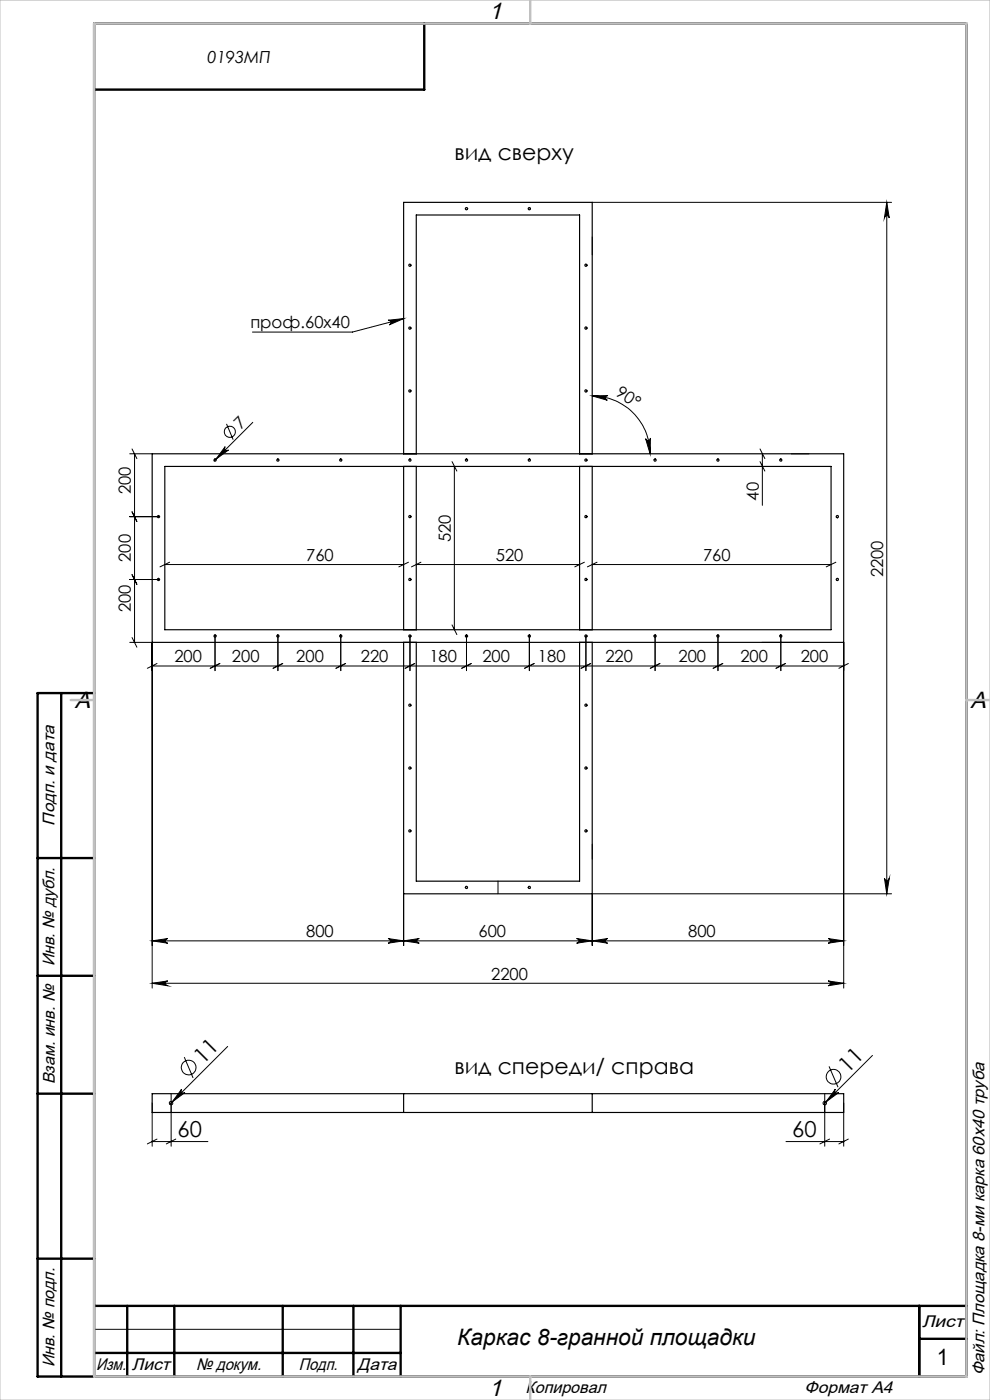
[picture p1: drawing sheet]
<svg xmlns="http://www.w3.org/2000/svg" width="210mm" height="297mm" viewBox="0 0 210 297" stroke-linecap="round" stroke-linejoin="round" font-family="sans-serif">
<g fill="none" stroke="#000" stroke-width=".21">
<path d="M125.6 50.3v3.7M125.6 42.9h63.5M188.1 42.9l.5 3.3a.51 .51 0 0 0-.5-.5 .51 .51 0 0 0-.5 .5zM188.1 42.9v146.7M82.3 67.9l3.3-.3-3.1 1.3a.51 .51 0 0 0 .4-.6 .51 .51 0 0 0-.6-.4zM85.6 67.6l-10.8 2.8h-21.2M27.5 96.3h4.8M28 95.2l1 2.1M28.5 96.3v40M47.8 94.8a.5 .5 0 0 0 0 .6 .5 .5 0 0 0 .7 .1l-2.7 1.9zM48 89.9l1.5 3.4M53.6 89.6l-8.2 8.2"/>
<path d="M95.9 97.9l1 2M96.4 99v34.6M125.6 84l3.4-.1a.5 .5 0 0 0-.6 .4 .5 .5 0 0 0 .4 .6zM125.6 84a12.3 12.3 0 0 1 12.3 12.3M136.9 93.1a.52 .52 0 0 0 .6 .4 .52 .52 0 0 0 .5-.6l-.1 3.4zM161.2 97.9l1 2M161.2 95.2l1 2.1M161.7 96.3v10.9M167.9 96.3h3.7M27.5 109.6h6.1M28 108.6l1 2M35 119.8h50.6"/>
<path d="M36 119.3l-2.1 1M86.6 119.3l-2 1M88.3 119.8h34.6M89.3 119.3l-2 1M124 119.3l-2.1 1M125.6 119.8h50.7M126.6 119.3l-2 1M177.3 119.3l-2 1M27.5 136.3h4.8v73.3M27.5 122.9h6.1M28 135.3l1 2M28 121.9l1 2.1"/>
<path d="M45.6 134.9v7.4M58.9 134.9v7.4M72.3 134.9v7.4M87 134.9v7.4M95.9 132.6l1 2M99 134.9v7.4M112.3 134.9v7.4M124.3 134.9v7.4M139 134.9v7.4M152.3 134.9v7.4M161.6 136.3h10M165.6 134.9v7.4"/>
<path d="M179 136.3v73.3M32.3 141.3h146.7M33.3 140.8l-2 1M46.6 140.8l-2 1M60 140.8l-2.1 1M73.3 140.8l-2 1M88 140.8l-2.1 1M100 140.8l-2.1 1M113.3 140.8l-2 1M125.3 140.8l-2 1M140 140.8l-2.1 1M153.3 140.8l-2 1"/>
<path d="M166.6 140.8l-2 1M180 140.8l-2.1 1M125.6 179.1v3.2M32.3 199.6h146.7M32.3 199.6l3.3-.5a.49 .49 0 0 0-.5 .5 .49 .49 0 0 0 .5 .5zM82.3 199.1l3.3 .5-3.3 .5a.49 .49 0 0 0 .5-.5 .49 .49 0 0 0-.5-.5zM85.6 189.6v11M85.6 199.6l3.3-.5a.49 .49 0 0 0-.5 .5 .49 .49 0 0 0 .5 .5zM122.3 199.1l3.3 .5-3.3 .5a.49 .49 0 0 0 .5-.5 .49 .49 0 0 0-.5-.5zM125.6 199.6l3.3-.5a.49 .49 0 0 0-.5 .5 .49 .49 0 0 0 .5 .5zM175.6 199.1l3.4 .5-3.4 .5a.49 .49 0 0 0 .5-.5 .49 .49 0 0 0-.5-.5zM187.6 186.3a.51 .51 0 0 0 .5 .5 .51 .51 0 0 0 .5-.5l-.5 3.3z"/>
<path d="M189.1 189.6h-63.5v11M32.3 208.6h146.7M32.3 208.6l3.3-.5a.51 .51 0 0 0-.5 .5 .51 .51 0 0 0 .5 .5zM175.6 208.1l3.4 .5-3.4 .5a.51 .51 0 0 0 .5-.5 .51 .51 0 0 0-.5-.5zM32.3 234v9.2M36.3 232v11.2M38.5 231.1a.5 .5 0 0 0 0 .7 .5 .5 0 0 0 .7 0l-2.7 1.9zM39.1 224.3l1.9 4.4M48.3 222l-12.3 12.3M174.9 232v11.2M175.9 226.2l1.9 4.4M177.2 231.1a.5 .5 0 0 0 0 .7 .5 .5 0 0 0 .7 0l-2.7 1.9z"/>
<path d="M179 234v9.2M185.1 223.9l-10.4 10.4M32.3 242.2h11.8M33.3 241.6l-2 1.1M37.3 241.6l-2 1.1M166.7 242.2h12.3M176 241.6l-2.1 1.1M180 241.6l-2.1 1.1M20 282h65"/>
<circle cx="48.8" cy="91.6" r="1.18"/>
<circle cx="36.3" cy="234" r=".36"/>
<circle cx="40" cy="226.5" r="1.57"/>
<circle cx="175" cy="234" r=".36"/>
<circle cx="176.8" cy="228.4" r="1.56"/>
</g>
<path d="M105.6 186.9v2.7" fill="none" stroke="#000" stroke-width=".21" stroke-dasharray="15.2 1.3 1.3 1.3"/>
<g fill="none" stroke="#000" stroke-width=".25">
<path d="M32.3 96.3h146.7v40h-146.7zM35 99h141.3v34.6h-141.3zM85.6 96.3v-53.4h40v53.4M85.6 99v34.6M88.3 96.3v-50.7h34.6v50.7M88.3 99v34.6M122.9 99v34.6M125.6 99v34.6M85.6 136.3v53.3h40v-53.3M88.3 136.3v50.6h34.6v-50.6M20 147v145M32.3 232h146.7v4h-146.7z"/>
<path d="M85.6 232v4M125.6 232v4"/>
<circle cx="86.9" cy="56.3" r=".23"/>
<circle cx="99" cy="44.3" r=".25"/>
<circle cx="112.3" cy="44.3" r=".23"/>
<circle cx="124.3" cy="56.3" r=".24"/>
<circle cx="86.9" cy="69.6" r=".23"/>
<circle cx="124.3" cy="69.6" r=".24"/>
<circle cx="45.6" cy="97.6" r=".23"/>
<circle cx="59" cy="97.6" r=".23"/>
<circle cx="72.3" cy="97.6" r=".23"/>
<circle cx="86.9" cy="82.9" r=".23"/>
<circle cx="87" cy="97.6" r=".23"/>
<circle cx="99" cy="97.6" r=".23"/>
<circle cx="112.3" cy="97.6" r=".23"/>
<circle cx="124.3" cy="82.9" r=".24"/>
<circle cx="124.3" cy="97.6" r=".24"/>
<circle cx="139" cy="97.6" r=".23"/>
<circle cx="152.3" cy="97.6" r=".23"/>
<circle cx="165.6" cy="97.6" r=".23"/>
<circle cx="33.6" cy="109.6" r=".24"/>
<circle cx="86.9" cy="109.6" r=".23"/>
<circle cx="124.3" cy="109.6" r=".24"/>
<circle cx="177.6" cy="109.6" r=".25"/>
<circle cx="33.6" cy="122.9" r=".23"/>
<circle cx="45.6" cy="134.9" r=".24"/>
<circle cx="58.9" cy="134.9" r=".24"/>
<circle cx="72.3" cy="134.9" r=".24"/>
<circle cx="86.9" cy="122.9" r=".23"/>
<circle cx="86.9" cy="134.9" r=".23"/>
<circle cx="98.9" cy="134.9" r=".24"/>
<circle cx="112.3" cy="134.9" r=".24"/>
<circle cx="124.3" cy="122.9" r=".24"/>
<circle cx="124.3" cy="134.9" r=".24"/>
<circle cx="139" cy="134.9" r=".24"/>
<circle cx="152.3" cy="134.9" r=".24"/>
<circle cx="165.6" cy="134.9" r=".24"/>
<circle cx="177.6" cy="122.9" r=".23"/>
<circle cx="86.9" cy="149.6" r=".23"/>
<circle cx="124.3" cy="149.6" r=".24"/>
<circle cx="86.9" cy="162.9" r=".23"/>
<circle cx="86.9" cy="176.3" r=".23"/>
<circle cx="124.3" cy="176.3" r=".24"/>
<circle cx="124.3" cy="162.9" r=".24"/>
<circle cx="98.9" cy="188.3" r=".24"/>
<circle cx="112.3" cy="188.3" r=".24"/>
</g>
<g fill="none" stroke="#000" stroke-width=".5">
<path d="M90 5v14h-70M13 147v145M20 147h-12v145h197v-287h-185v287M8 182h12M8 207h12M8 232h12M8 267h12M20 277h185M27 277v15M37 277v15M60 277v15M75 277v15"/>
<path d="M85 277v15M195 277v15M20 287h65M195 284h10"/>
</g>
<path d="M0 0h210v297h-210z" fill="none" stroke="#c0c0c0" stroke-width=".21"/>
<path d="M20 5h185v287h-185zM112.5 0v5M15 148.5h5M205 148.5h5M112.5 292v5" fill="none" stroke="#c0c0c0" stroke-width=".5"/>
<g fill="#000">
<path d="M82.3 67.9l3.3-.3-3.1 1.3a.51 .51 0 0 0 .4-.6 .51 .51 0 0 0-.6-.4zM47.8 94.8a.5 .5 0 0 0 0 .6 .5 .5 0 0 0 .7 .1l-2.7 1.9zM38.5 231.1a.5 .5 0 0 0 0 .7 .5 .5 0 0 0 .7 0l-2.7 1.9zM177.2 231.1a.5 .5 0 0 0 0 .7 .5 .5 0 0 0 .7 0l-2.7 1.9z"/>
<path d="M136.9 93.1a.52 .52 0 0 0 .6 .4 .52 .52 0 0 0 .5-.6l-.1 3.4zM125.6 84l3.4-.1a.5 .5 0 0 0-.6 .4 .5 .5 0 0 0 .4 .6z"/>
<path d="M187.6 186.3a.51 .51 0 0 0 .5 .5 .51 .51 0 0 0 .5-.5l-.5 3.3zM188.1 42.9l.5 3.3a.51 .51 0 0 0-.5-.5 .51 .51 0 0 0-.5 .5z"/>
<path d="M32.3 208.6l3.3-.5a.51 .51 0 0 0-.5 .5 .51 .51 0 0 0 .5 .5zM175.6 208.1l3.4 .5-3.4 .5a.51 .51 0 0 0 .5-.5 .51 .51 0 0 0-.5-.5zM32.3 199.6l3.3-.5a.49 .49 0 0 0-.5 .5 .49 .49 0 0 0 .5 .5zM82.3 199.1l3.3 .5-3.3 .5a.49 .49 0 0 0 .5-.5 .49 .49 0 0 0-.5-.5zM85.6 199.6l3.3-.5a.49 .49 0 0 0-.5 .5 .49 .49 0 0 0 .5 .5zM122.3 199.1l3.3 .5-3.3 .5a.49 .49 0 0 0 .5-.5 .49 .49 0 0 0-.5-.5zM125.6 199.6l3.3-.5a.49 .49 0 0 0-.5 .5 .49 .49 0 0 0 .5 .5zM175.6 199.1l3.4 .5-3.4 .5a.49 .49 0 0 0 .5-.5 .49 .49 0 0 0-.5-.5z"/>
</g>
<g font-size="5">
<text x="103.7" y="4.1">1</text>
<text x="15.9" y="150.1">A</text>
<text x="205.9" y="150.1">A</text>
<text x="103.7" y="296.1">1</text>
</g>
<g font-size="4.8">
<text x="97" y="285.4">Каркас 8-гранной площадки</text>
<text x="198.8" y="289.5">1</text>
</g>
<g font-size="4.7">
<text x="96.4" y="34">вид сверху</text>
<text x="43.1" y="225.8" transform="rotate(-45 43.1 225.8)">11</text>
<text x="96.4" y="227.8">вид спереди/ справа</text>
<text x="179.9" y="227.8" transform="rotate(-45 179.9 227.8)">11</text>
<text x="37.7" y="241.1">60</text>
<text x="168" y="241.1">60</text>
</g>
<g font-size="3.6">
<text x="11.6" y="175.1" transform="rotate(-90 11.6 175.1)">Подп. и дата</text>
<text x="11.6" y="205" transform="rotate(-90 11.6 205)">Инв. № дубл.</text>
<text x="11.6" y="230" transform="rotate(-90 11.6 230)">Взам. инв. №</text>
<text x="195.6" y="281.6">Лист</text>
<text x="11.6" y="290" transform="rotate(-90 11.6 290)">Инв. № подл.</text>
<text x="20.4" y="290.6">Изм.</text>
<text x="28" y="290.6">Лист</text>
<text x="41.6" y="290.6">№ докум.</text>
<text x="63.4" y="290.6">Подп.</text>
<text x="75.9" y="290.6">Дата</text>
<text x="208.8" y="291.8" transform="rotate(-90 208.8 291.8)">Файл: Площадка 8-ми карка 60х40 труба</text>
<text x="111.5" y="295.6">Копировал</text>
<text x="170.7" y="295.6">Формат А4</text>
</g>
<g font-size="3.5">
<text x="44" y="13.4">0193МП</text>
<text x="53.1" y="69.6">проф.60х40</text>
<text x="130.4" y="83.8" transform="rotate(33 130.4 83.8)">90°</text>
<text x="51.1" y="91.2" transform="rotate(-45 51.1 91.2)">7</text>
<text x="27.8" y="104.9" transform="rotate(-90 27.8 104.9)">200</text>
<text x="161" y="106.2" transform="rotate(-90 161 106.2)">40</text>
<text x="27.8" y="119.2" transform="rotate(-90 27.8 119.2)">200</text>
<text x="65" y="119">760</text>
<text x="95.6" y="115" transform="rotate(-90 95.6 115)">520</text>
<text x="105.2" y="119">520</text>
<text x="149.1" y="119">760</text>
<text x="187.4" y="122.5" transform="rotate(-90 187.4 122.5)">2200</text>
<text x="27.8" y="129.9" transform="rotate(-90 27.8 129.9)">200</text>
<text x="37" y="140.5">200</text>
<text x="49.2" y="140.5">200</text>
<text x="62.8" y="140.5">200</text>
<text x="76.5" y="140.5">220</text>
<text x="91.1" y="140.5">180</text>
<text x="102.3" y="140.5">200</text>
<text x="114.1" y="140.5">180</text>
<text x="128.4" y="140.5">220</text>
<text x="143.9" y="140.5">200</text>
<text x="157.1" y="140.5">200</text>
<text x="169.9" y="140.5">200</text>
<text x="65" y="198.8">800</text>
<text x="101.5" y="198.8">600</text>
<text x="146" y="198.8">800</text>
<text x="104.2" y="207.8">2200</text>
</g>
</svg>
